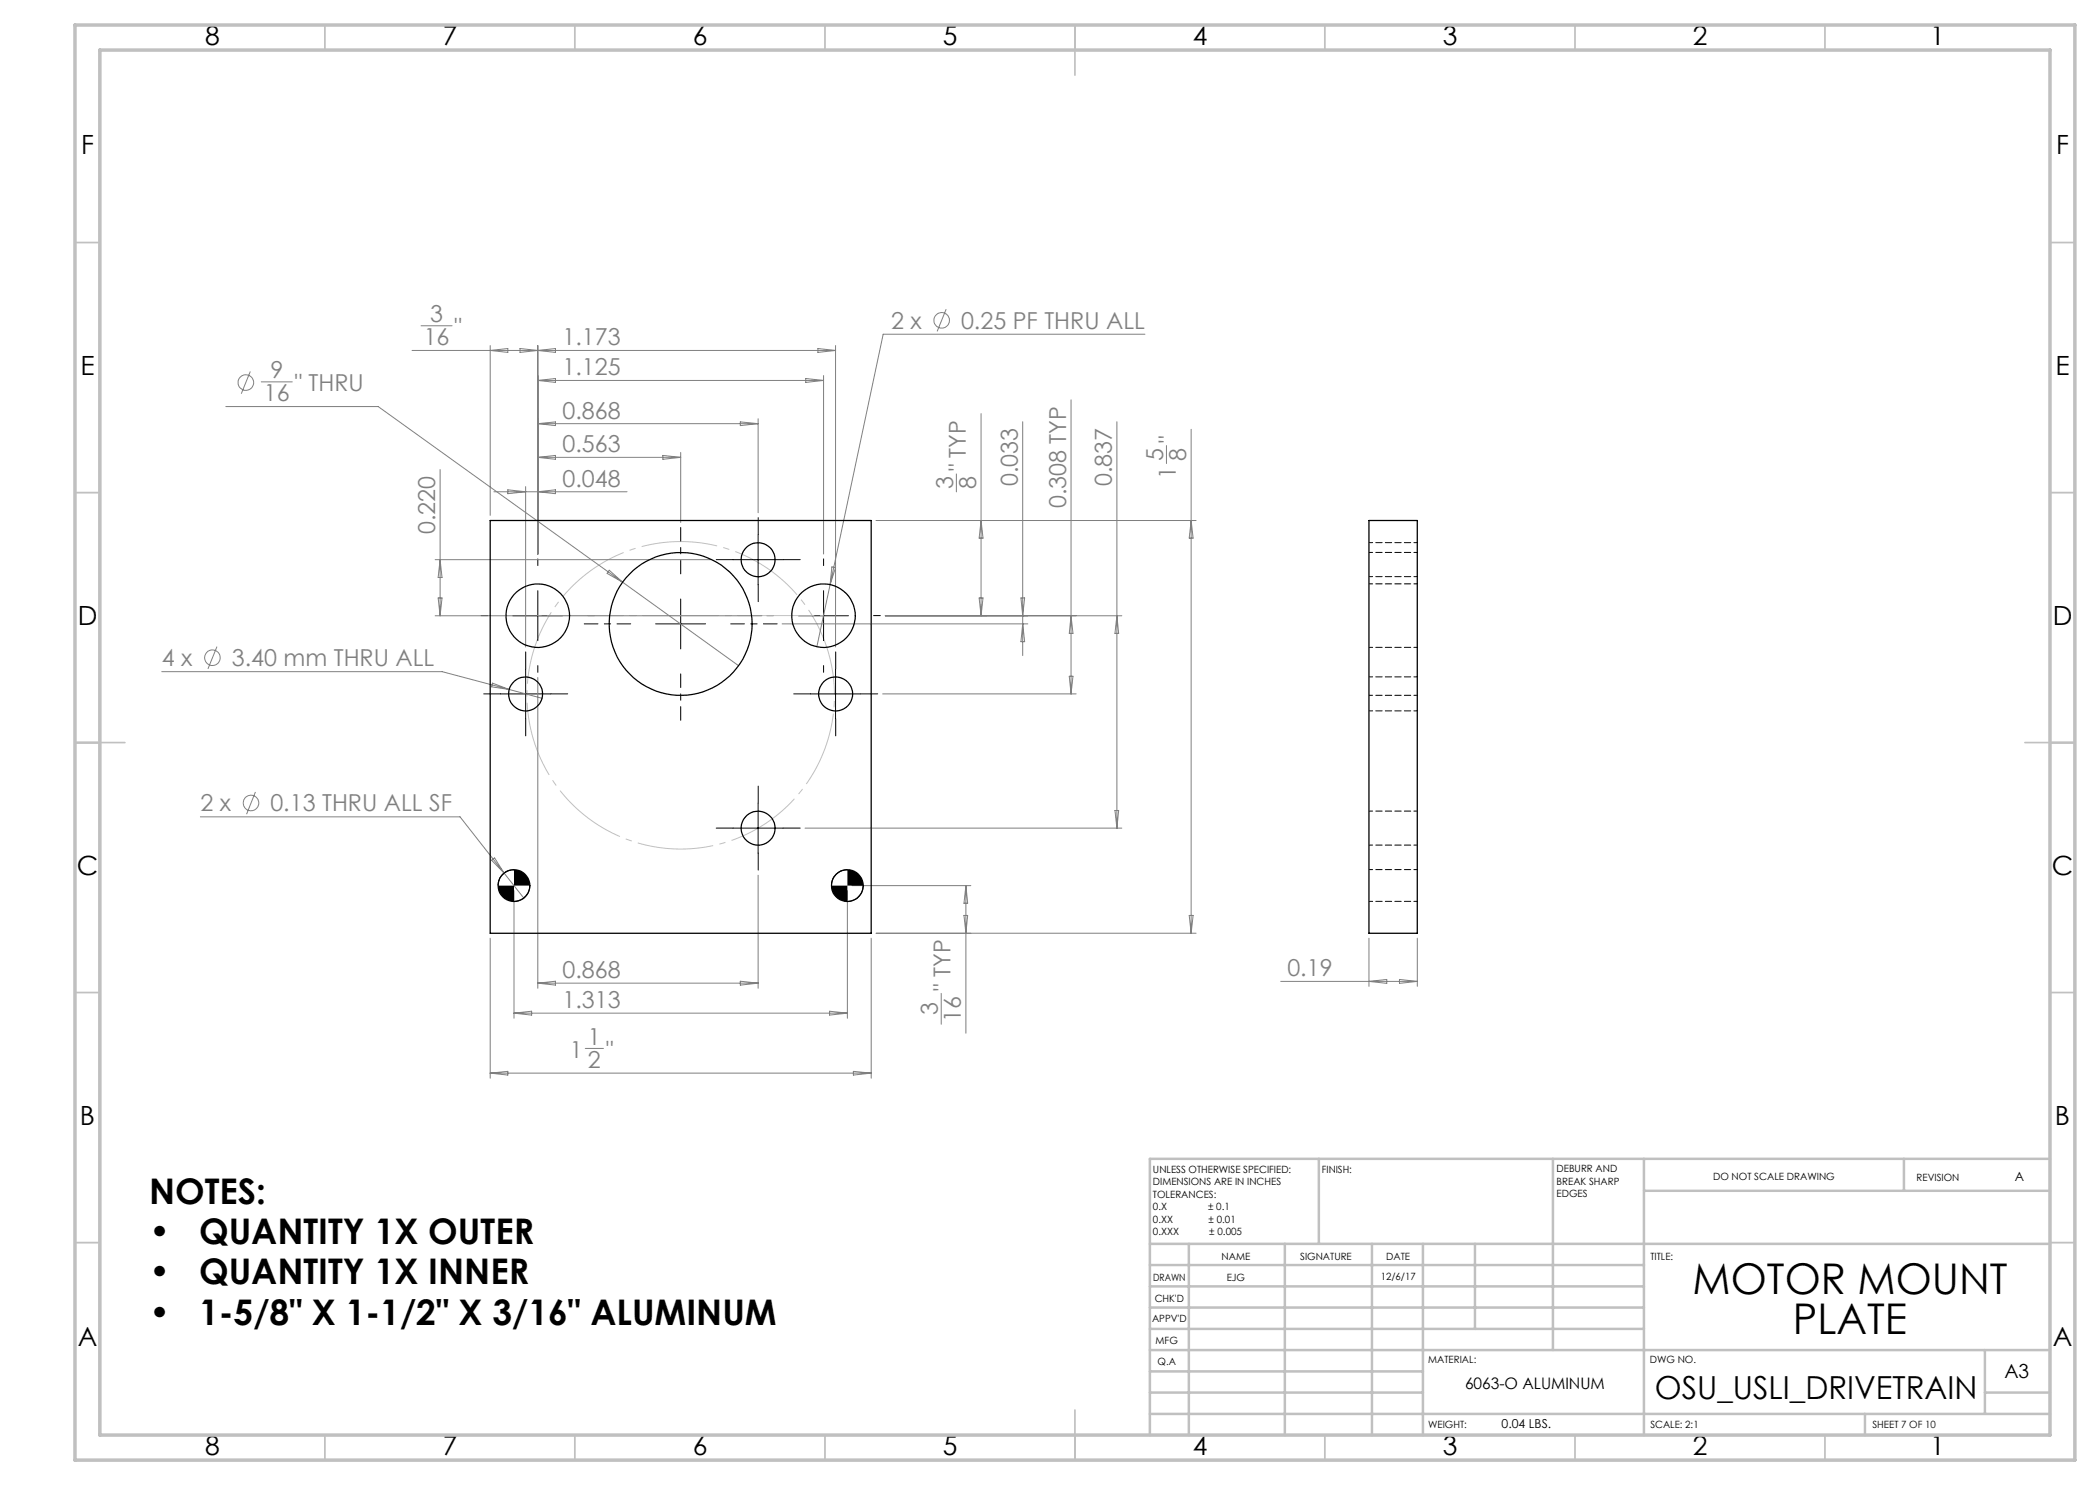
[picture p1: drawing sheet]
<svg xmlns="http://www.w3.org/2000/svg" width="420mm" height="297mm" viewBox="0 0 420 297" stroke-linecap="round" stroke-linejoin="round" font-family="sans-serif">
<g fill="none" stroke="#808080" stroke-width=".2">
<path d="M50.1 74.3l-1.8 4.4M52.2 76.4h6.3M82.4 70.1h84.7M84.2 65.2h6.2M98 70.1l3.6-.4v.8zM98 69.1v34M104 69.7v.8l7.1-.8v.8zM107.6 69.1v41.7M107.6 76.1l3.5-.4v.8zM107.6 76.1h57.1M161.1 75.7l3.6 .4-3.6 .4zM163.6 69.7l3.5 .4-3.5 .4z"/>
<path d="M164.7 75.1v35.7M167.1 69.1v60.3M189.2 61.8l-1.8 4.5M214.2 80v58.8M229 66.8h-52.4l-13.2 62.6M45.2 81.3h30.4l72.1 51.8M88 93.9v29.3M98.8 98.4h26.6M101.6 98l3.5 .4-3.5 .3zM105.1 97.3v32.1M107.6 98.4l3.5-.4v.7zM107.6 84.7l3.5-.3v.7z"/>
<path d="M107.6 91.5l3.5-.4v.8zM107.6 91.5h28.5M107.6 84.7h44M132.6 91.1l3.5 .4-3.5 .4zM136.1 90.5v14M148.1 84.4l3.5 .3-3.5 .4zM151.6 83.7v18.8M191.3 94.8v3.6M196.2 82.7v40.5M204.5 84.3v46.8M223.4 84.3v81.3M233.3 89.1v3.6"/>
<path d="M238.2 85.9v100.8M87 111.9h55.2M87.6 119.6h.8l-.4 3.6zM88 111.9l.4 3.6h-.8zM121.8 114l2.7 2.4-3.1-1.7zM166.4 113.4l.7 .1-1.1 3.4zM175.2 104.1h64M195.8 119.6h.8l-.4 3.6zM196.2 104.1l.4 3.5h-.8zM204.2 119.6h.7l-.4 3.6zM238.2 104.1l.4 3.5h-.8zM32.3 134.3h56.1l13.4 3.6"/>
<path d="M43.4 129.3l-1.8 4.5M87 123.2h65.4M98.5 136.6l3.3 1.3-3.5-.5zM101.8 137.9l6.6 1.8M107.6 135.5v62.2M156.4 124.8h49.2M176.5 138.8h38.7M177.1 123.2h47.3M204.5 124.8l.4 3.5h-.7zM213.9 135.3h.7l-.4 3.5zM214.2 123.2l.4 3.5h-.7zM223.4 123.2l.3 3.5h-.7z"/>
<path d="M51.1 158.4l-1.8 4.4M40.1 163.4h51.9l8.8 11.2M98.3 172l.6-.4 1.9 3zM100.8 174.6l3.9 5M102.8 178.1v25.6M151.6 175v22.7M161 165.6h63.4M169.5 178.1v25.6M170.5 177.1h23.7M193.2 177.1v29.6M193.2 177.1l.3 3.6h-.7zM223 162.1h.7l-.3 3.5z"/>
<path d="M98 187.6v28M107.6 196.6l3.5-.4v.8zM107.6 196.6h44M148.1 196.2l3.5 .4-3.5 .4zM174.2 187.6v28M175.2 186.7h64M188.2 198.7v6.2M192.8 183.1h.7l-.3 3.6zM237.8 183.1h.8l-.4 3.6zM256.2 196.3h27.3M273.8 187.6v9.7M273.8 196.3l3.6-.4v.8z"/>
<path d="M279.9 195.9l3.6 .4-3.6 .4zM283.5 187.6v9.7M98 214.6l3.6-.3v.7zM98 214.6h76.2M102.8 202.6h66.7M102.8 202.6l3.5-.4v.8zM117.1 209.7h3.6M165.9 202.2l3.6 .4-3.6 .4zM170.7 214.3l3.5 .3-3.5 .4z"/>
<circle cx="49.2" cy="76.5" r="1.55"/>
<circle cx="188.3" cy="64.1" r="1.56"/>
<circle cx="42.5" cy="131.5" r="1.55"/>
<circle cx="50.2" cy="160.6" r="1.55"/>
</g>
<g fill="none" stroke="#000" stroke-width=".2">
<path d="M107.6 118.1v10M136.1 119.8v10M146.6 111.9h10M151.6 107v9.9M164.7 118.1v10M100.1 138.8h10M102.6 123.2h9.9M105.1 133.8v10M131.1 124.8h10M159.7 123.2h10M162.1 138.8h10M167.1 133.8v10"/>
<path d="M102.8 174a3.1 3.1 0 0 0-3.2 3.1M106 177.1a3.2 3.2 0 0 1-3.2 3.2M146.6 165.6h10M151.6 160.7v9.9M169.5 174a3.1 3.1 0 0 0-3.2 3.1M172.6 177.1a3.2 3.2 0 0 1-3.1 3.2"/>
</g>
<path d="M165.5 130.1a30.8 30.8 0 0 0-51.5-12.4 30.8 30.8 0 0 0 14.2 51.1 30.8 30.8 0 0 0 37.8-37.2l-.5-1.5" fill="none" stroke="#c0c0c0" stroke-width=".2" stroke-dasharray="15.2 1.3 1.3 1.3" stroke-dashoffset="6.3" stroke-linecap="butt"/>
<path d="M136.1 114.8v-9.3M126.1 124.8h-9.2M136.1 134.8v9.3M146.1 124.8h9.3" fill="none" stroke="#000" stroke-width=".2" stroke-dasharray="15.2 1.3 1.3 1.3" stroke-dashoffset="12.5"/>
<g fill="none" stroke="#000" stroke-width=".2" stroke-dasharray="15.2 1.3 1.3 1.3">
<path d="M107.6 113.1v-1.3M146.6 111.9h-3.4M151.6 106.9v-3.4M151.6 116.9v3.4M156.6 111.9h3.4M164.7 113.1v-1.3M97.6 123.1h-1.4M100.1 138.8h-3.4M105.1 133.8v-3.4M107.6 133.1v1.4M110.1 138.8h3.4M117.6 123.1h1.3"/>
<path d="M154.7 123.1h-1.3M162.1 138.8h-3.4M164.7 133.1v1.4M167.1 133.8v-3.4M172.1 138.8h3.4M174.7 123.1h1.4M105.1 143.8v3.4M167.1 143.8v3.4M146.6 165.6h-3.4M151.6 160.6v-3.4M151.6 170.6v3.4M156.6 165.6h3.4"/>
</g>
<path d="M164.7 123.1h-57.1" fill="none" stroke="#c0c0c0" stroke-width=".2" stroke-dasharray="15.2 1.3 1.3 1.3" stroke-dashoffset="-1.9"/>
<g fill="none" stroke="#c0c0c0" stroke-width=".35">
<path d="M65 5v5M115 5v5M165 5v5M215 5v10M265 5v5M315 5v5M365 5v5M15 48.5h5M410 48.5h5M15 98.5h5M410 98.5h5M15 148.5h10"/>
<path d="M405 148.5h10M15 198.5h5M410 198.5h5M15 248.5h5M410 248.5h5M65 287v5M115 287v5M165 287v5M215 282v10M265 287v5M315 287v5M365 287v5"/>
</g>
<g fill="none" stroke="#c0c0c0" stroke-width=".5">
<path d="M263.8 231.8v17M310.6 231.8v38.2M328.8 231.8v55.2M328.8 238.2h81.2M380.8 231.8v6.4M410 231.8h-180v55.2M230 248.8h180M230 257.3h98.8M230 253h98.8M237.8 248.8v38.2M257 248.8v38.2M274.4 248.8v38.2"/>
<path d="M284.6 248.8v38.2M295 248.8v17M230 265.8h98.8M230 261.5h98.8M230 278.5h54.6M230 274.3h54.6M230 270h180M397 278.5h13M397 270v12.8M230 282.8h180M373 282.8v4.2"/>
</g>
<path d="M15 5h400v287h-400zM20 10h390v277h-390z" fill="none" stroke="#c0c0c0" stroke-width=".7"/>
<path d="M166.3 177.1a3.1 3.1 0 0 0 3.2 3.2v-3.2zM169.5 174v3.1h3.1a3.2 3.2 0 0 0-3.1-3.1zM99.6 177.1a3.1 3.1 0 0 0 3.2 3.2v-3.2zM102.8 174v3.1h3.2a3.2 3.2 0 0 0-3.2-3.1z" fill="#000"/>
<g fill="none" stroke="#000" stroke-width=".25">
<path d="M98 104.1h76.2v82.6h-76.2zM273.8 104.1h9.7v82.6h-9.7z"/>
<circle cx="151.6" cy="111.9" r="3.4"/>
<circle cx="105.1" cy="138.8" r="3.4"/>
<circle cx="107.6" cy="123.2" r="6.4"/>
<circle cx="136.1" cy="124.8" r="14.3"/>
<circle cx="164.7" cy="123.2" r="6.4"/>
<circle cx="167.1" cy="138.8" r="3.4"/>
<circle cx="102.8" cy="177.1" r="3.2"/>
<circle cx="151.6" cy="165.6" r="3.4"/>
<circle cx="169.5" cy="177.1" r="3.2"/>
</g>
<path d="M273.8 115.3h9.7M283.5 116.8h-9.7M283.5 108.5h-9.7M283.5 110.5h-9.7M273.8 129.5h9.7M273.8 139.1h9.7M283.5 135.4h-9.7M273.8 142.2h9.7M273.8 169h9.7M283.5 173.9h-9.7M283.5 162.2h-9.7M273.8 180.3h9.7" fill="none" stroke="#000" stroke-width=".2" stroke-dasharray="1.3 .6" stroke-dashoffset=".6"/>
<g font-size="8.5">
<text x="338.5" y="258.8">MOTOR MOUNT</text>
<text x="358.6" y="266.9">PLATE</text>
</g>
<g font-size="7.1">
<text x="29.8" y="240.8">NOTES:</text>
<text x="29.8" y="248.8">•</text>
<text x="39.8" y="248.8">QUANTITY 1X OUTER</text>
<text x="29.8" y="256.9">•</text>
<text x="39.8" y="256.9">QUANTITY 1X INNER</text>
<text x="29.8" y="264.9">•</text>
<text x="39.8" y="264.9">1-5/8&quot; X 1-1/2&quot; X 3/16&quot; ALUMINUM</text>
</g>
<text font-size="6.3" x="331" y="279.8">OSU_USLI_DRIVETRAIN</text>
<g font-size="5.3">
<text x="41" y="9">8</text>
<text x="88.5" y="9">7</text>
<text x="138.5" y="9">6</text>
<text x="188.5" y="9">5</text>
<text x="238.5" y="9">4</text>
<text x="288.5" y="9">3</text>
<text x="338.5" y="9">2</text>
<text x="386" y="9">1</text>
<text x="16.2" y="30.7">F</text>
<text x="411.2" y="30.7">F</text>
<text x="16.1" y="75">E</text>
<text x="411.1" y="75">E</text>
<text x="15.5" y="125">D</text>
<text x="410.5" y="125">D</text>
<text x="15.4" y="175">C</text>
<text x="410.4" y="175">C</text>
<text x="16" y="225">B</text>
<text x="411" y="225">B</text>
<text x="15.5" y="269.2">A</text>
<text x="410.5" y="269.2">A</text>
<text x="41" y="291">8</text>
<text x="88.5" y="291">7</text>
<text x="138.5" y="291">6</text>
<text x="188.5" y="291">5</text>
<text x="238.5" y="291">4</text>
<text x="288.5" y="291">3</text>
<text x="338.5" y="291">2</text>
<text x="386" y="291">1</text>
</g>
<g font-size="4.7" fill="#808080">
<text x="86" y="64.4">3</text>
<text x="178.2" y="65.8">2 x</text>
<text x="192.2" y="65.8">0.25 PF THRU ALL</text>
<text x="84.7" y="69.1">16</text>
<text x="90.9" y="67">&quot;</text>
<text x="112.5" y="69.1">1.173</text>
<text x="54.1" y="75.6">9</text>
<text x="112.5" y="75.1">1.125</text>
<text x="52.8" y="80.3">16</text>
<text x="59" y="78.2">&quot; THRU</text>
<text x="112.5" y="83.7">0.868</text>
<text x="235.2" y="88.6" transform="rotate(-90 235.2 88.6)">&quot;</text>
<text x="112.5" y="90.4">0.563</text>
<text x="193.2" y="94.3" transform="rotate(-90 193.2 94.3)">&quot; TYP</text>
<text x="232.6" y="92.2" transform="rotate(-90 232.6 92.2)">5</text>
<text x="235.2" y="95.8" transform="rotate(-90 235.2 95.8)">1</text>
<text x="237.2" y="92.2" transform="rotate(-90 237.2 92.2)">8</text>
<text x="112.5" y="97.3">0.048</text>
<text x="190.6" y="97.9" transform="rotate(-90 190.6 97.9)">3</text>
<text x="195.2" y="97.9" transform="rotate(-90 195.2 97.9)">8</text>
<text x="203.6" y="97.3" transform="rotate(-90 203.6 97.3)">0.033</text>
<text x="213.2" y="101.7" transform="rotate(-90 213.2 101.7)">0.308 TYP</text>
<text x="222.4" y="97.3" transform="rotate(-90 222.4 97.3)">0.837</text>
<text x="87" y="106.8" transform="rotate(-90 87 106.8)">0.220</text>
<text x="32.4" y="133.2">4 x</text>
<text x="46.4" y="133.2">3.40 mm THRU ALL</text>
<text x="40.1" y="162.3">2 x</text>
<text x="54.1" y="162.3">0.13 THRU ALL SF</text>
<text x="112.5" y="195.6">0.868</text>
<text x="257.5" y="195.2">0.19</text>
<text x="112.5" y="201.6">1.313</text>
<text x="187.5" y="203" transform="rotate(-90 187.5 203)">3</text>
<text x="190.1" y="198.1" transform="rotate(-90 190.1 198.1)">&quot; TYP</text>
<text x="117.6" y="209">1</text>
<text x="192.2" y="204.3" transform="rotate(-90 192.2 204.3)">16</text>
<text x="114" y="211.5">1</text>
<text x="117.6" y="213.6">2</text>
<text x="121.2" y="211.5">&quot;</text>
</g>
<text font-size="3.9" x="400.9" y="275.5">A3</text>
<text font-size="3.2" x="293" y="277.9">6063-O ALUMINUM</text>
<g font-size="2.5">
<text x="402.9" y="236.1">A</text>
<text x="300.3" y="285.6">0.04 LBS.</text>
</g>
<g font-size="2">
<text x="230.6" y="234.6">UNLESS OTHERWISE SPECIFIED:</text>
<text x="230.6" y="237.1">DIMENSIONS ARE IN INCHES</text>
<text x="230.6" y="239.6">TOLERANCES:</text>
<text x="264.4" y="234.6">FINISH:</text>
<text x="311.3" y="234.5">DEBURR AND</text>
<text x="311.3" y="237">BREAK SHARP</text>
<text x="311.3" y="239.5">EDGES</text>
<text x="342.6" y="236">DO NOT SCALE DRAWING</text>
<text x="383.3" y="236.2">REVISION</text>
<text x="230.6" y="242.1">0.X</text>
<text x="230.6" y="244.6">0.XX</text>
<text x="241.6" y="242.1">± 0.1</text>
<text x="241.7" y="244.6">± 0.01</text>
<text x="230.6" y="247.1">0.XXX</text>
<text x="241.9" y="247.1">± 0.005</text>
<text x="244.3" y="252">NAME</text>
<text x="260" y="251.9">SIGNATURE</text>
<text x="277.2" y="251.9">DATE</text>
<text x="330.1" y="251.9">TITLE:</text>
<text x="230.6" y="256.1">DRAWN</text>
<text x="245.3" y="256.1">EJG</text>
<text x="276.1" y="255.9">12/6/17</text>
<text x="230.9" y="260.3">CHK'D</text>
<text x="230.4" y="264.4">APPV'D</text>
<text x="231.1" y="268.8">MFG</text>
<text x="231.5" y="273">Q.A</text>
<text x="285.6" y="272.5">MATERIAL:</text>
<text x="330" y="272.5">DWG NO.</text>
<text x="285.6" y="285.5">WEIGHT:</text>
<text x="330.1" y="285.6">SCALE: 2:1</text>
<text x="374.5" y="285.6">SHEET 7 OF 10</text>
</g>
</svg>
